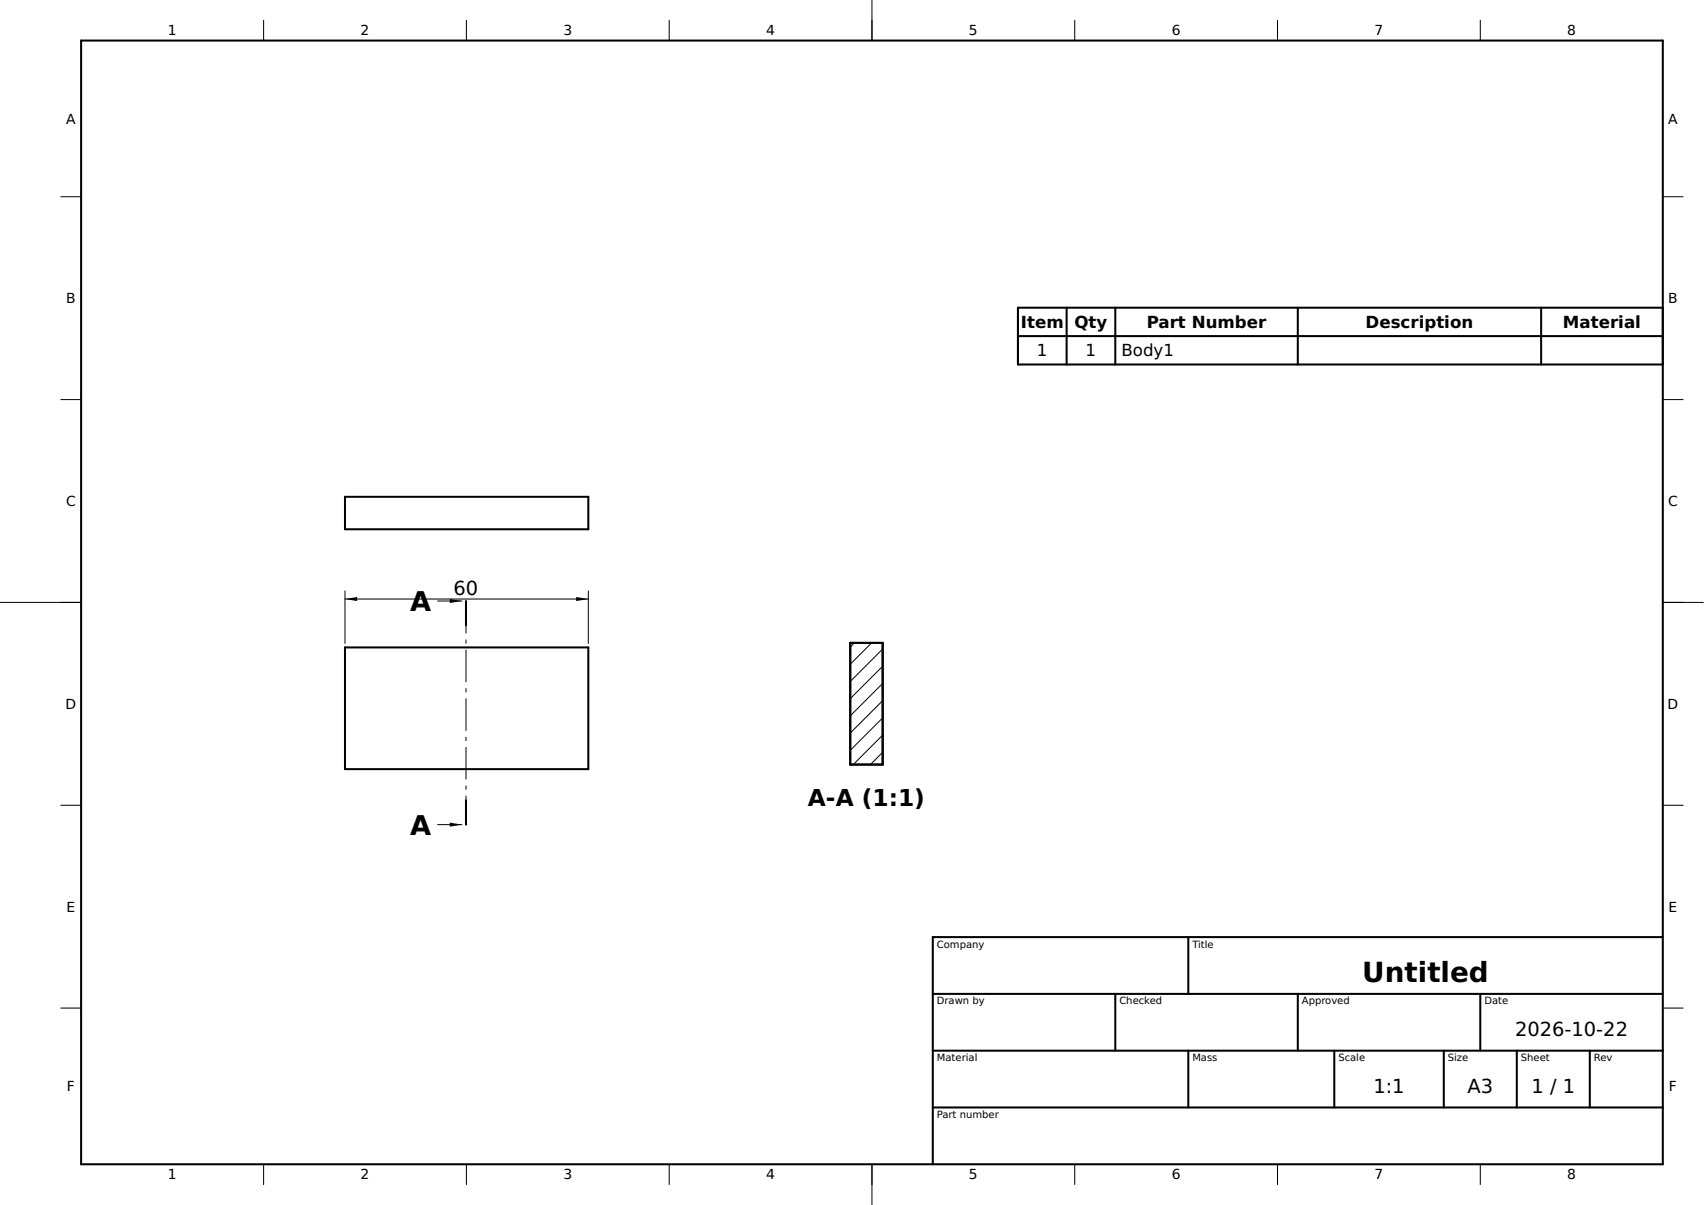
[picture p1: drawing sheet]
<svg xmlns="http://www.w3.org/2000/svg" width="420mm" height="297mm" viewBox="0 0 420 297" stroke-linecap="round" stroke-linejoin="round" font-family="sans-serif">
<g fill="none" stroke="#000" stroke-width=".5">
<path d="M20 10h390v277h-390zM263 75.9v14M275 75.9v14M320 75.9v14M380 75.9v14M410 75.9h-159v14h159M251 82.9h159M85.1 122.5h60v8h-60zM85.1 159.6h60v30h-60zM114.9 148.2v6M209.6 158.5h8v30h-8zM114.9 197.3v6"/>
<path d="M293 231v14M410 231h-180v56M230 245h180M230 259h180M275 245v14M293 259v14M320 245v14M329 259v14M356 259v14M365 245v14M374 259v14M392 259v14"/>
<path d="M230 273h180"/>
</g>
<g fill="none" stroke="#000" stroke-width=".25">
<path d="M65 5v5M115 5v5M165 5v5M215 0v10M265 5v5M315 5v5M365 5v5M15 48.5h5M410 48.5h5M15 98.5h5M410 98.5h5M0 148.5h20"/>
<path d="M85.1 145.7v12.9M85.1 147.7h60M107.9 148.2h6M145.1 145.7v12.9M210.7 158.5l-1.1 1M214.9 158.5l-5.3 5.2M217.6 160l-8 8M410 148.5h10M217.6 177l-8 8M217.6 172.7l-8 8M217.6 168.5l-8 8M217.6 164.2l-8 8"/>
<path d="M15 198.5h5M217.6 185.4l-3 3.1M217.6 181.2l-7.2 7.3M410 198.5h5M107.9 203.3h6M15 248.5h5M410 248.5h5M65 287v5M115 287v5M165 287v5M215 287v10M265 287v5"/>
<path d="M315 287v5M365 287v5"/>
</g>
<path d="M114.9 148.2v55.1" fill="none" stroke="#000" stroke-width=".25" stroke-dasharray="8 1.5 1 1.5" stroke-linecap="butt"/>
<path d="M85.1 147.7l3-.5v1zM110.9 147.7l3 .5-3 .5zM142.1 147.2l3 .5-3 .5zM110.9 202.8l3 .5-3 .5z" fill="#000"/>
<text font-size="6.8" x="335.9" y="242.2">Untitled</text>
<g font-size="6.7">
<text x="101.1" y="150.6">A</text>
<text x="101.1" y="205.7">A</text>
</g>
<text font-size="5.8" x="199.2" y="198.7">A-A (1:1)</text>
<g font-size="4.8">
<text x="111.9" y="146.6">60</text>
<text x="373.6" y="255.4">2026-10-22</text>
<text x="338.6" y="269.4">1:1</text>
<text x="361.8" y="269.4">A3</text>
<text x="377.6" y="269.4">1 / 1</text>
</g>
<g font-size="4.1">
<text x="251.7" y="80.9">Item</text>
<text x="264.9" y="80.9">Qty</text>
<text x="282.8" y="80.9">Part Number</text>
<text x="336.7" y="80.9">Description</text>
<text x="385.4" y="80.9">Material</text>
<text x="255.7" y="87.9">1</text>
<text x="267.7" y="87.9">1</text>
<text x="276.5" y="87.9">Body1</text>
</g>
<g font-size="3.4">
<text x="41.4" y="8.8">1</text>
<text x="88.9" y="8.8">2</text>
<text x="138.9" y="8.8">3</text>
<text x="188.9" y="8.8">4</text>
<text x="238.9" y="8.8">5</text>
<text x="288.9" y="8.8">6</text>
<text x="338.9" y="8.8">7</text>
<text x="386.4" y="8.8">8</text>
<text x="16.3" y="30.5">A</text>
<text x="411.3" y="30.5">A</text>
<text x="16.3" y="74.8">B</text>
<text x="411.3" y="74.8">B</text>
<text x="16.3" y="124.7">C</text>
<text x="411.3" y="124.7">C</text>
<text x="16.2" y="174.8">D</text>
<text x="411.2" y="174.8">D</text>
<text x="16.4" y="224.7">E</text>
<text x="411.4" y="224.7">E</text>
<text x="16.5" y="269">F</text>
<text x="411.5" y="269">F</text>
<text x="41.4" y="290.7">1</text>
<text x="88.9" y="290.7">2</text>
<text x="138.9" y="290.7">3</text>
<text x="188.9" y="290.7">4</text>
<text x="238.9" y="290.7">5</text>
<text x="288.9" y="290.7">6</text>
<text x="338.9" y="290.7">7</text>
<text x="386.4" y="290.7">8</text>
</g>
<g font-size="2.5">
<text x="231" y="233.6">Company</text>
<text x="294" y="233.6">Title</text>
<text x="231" y="247.6">Drawn by</text>
<text x="276" y="247.6">Checked</text>
<text x="321" y="247.6">Approved</text>
<text x="366" y="247.6">Date</text>
<text x="231" y="261.6">Material</text>
<text x="294" y="261.6">Mass</text>
<text x="330" y="261.6">Scale</text>
<text x="357" y="261.6">Size</text>
<text x="375" y="261.6">Sheet</text>
<text x="393" y="261.6">Rev</text>
<text x="231" y="275.6">Part number</text>
</g>
</svg>
